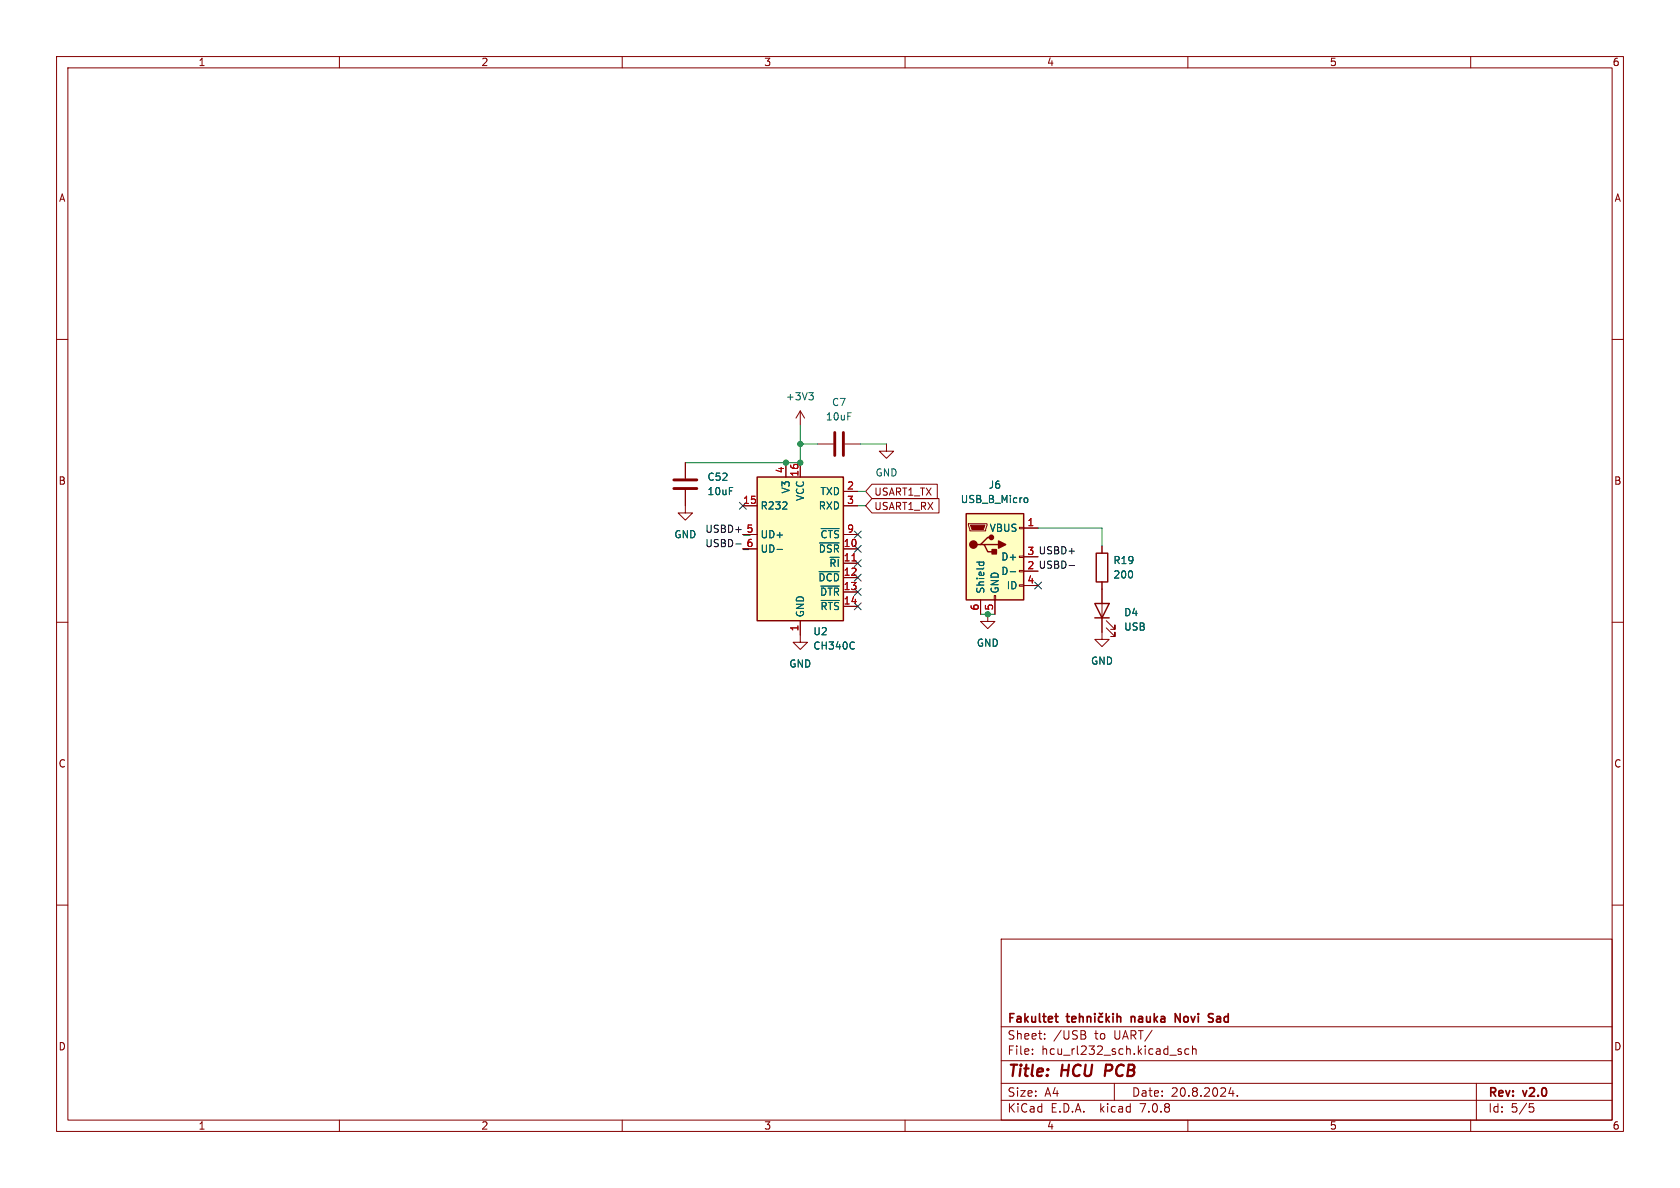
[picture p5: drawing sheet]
<svg xmlns="http://www.w3.org/2000/svg" width="297mm" height="210mm" viewBox="0 0 297 210" stroke-linecap="round" stroke-linejoin="round" font-family="sans-serif">
<g fill="none" stroke="#840000" stroke-width=".18">
<path d="M10 10h277v190h-277zM12 12h273v186h-273zM60 10v2M110 10v2M160 10v2M210 10v2M260 10v2M10 60h2M285 60h2M141.5 72.6l-.8 1.3M141.5 72.6v2.6M141.5 72.6l.7 1.3"/>
<path d="M144.5 78.5h2.8M149.4 78.5h2.7M156.7 78.5v1.3h1.3l-1.3 1.2-1.3-1.2h1.3M121.2 86.6v4.1h1.2l-1.2 1.2-1.3-1.2h1.3M121.2 81.8v2.8M131.3 97h2.6M131.3 89.4h2.6M131.3 94.5h2.6M138.9 81.8v2.5M141.5 81.8v2.5M149.1 97h2.5M149.1 99.6h2.5"/>
<path d="M149.1 89.4h2.5M149.1 86.9h2.5M149.1 94.5h2.5M154.1 88.1h11.9v2.6h-11.9l-1.1-1.3zM154.1 85.6h11.6v2.5h-11.6l-1.1-1.2zM171.2 92.6h3.3v.2l-.3 1.1h-2.8zM180.2 98.3h.8v.3h-.8zM180.2 93.2h.8v.3h-.8zM181 93.3h2.5M181 98.4h2.5M194.8 96.5v1.3M10 110h2"/>
<path d="M141.5 109.7v3.8h1.2l-1.2 1.3-1.3-1.3h1.3M149.1 102.1h2.5M149.1 104.6h2.5M149.1 107.2h2.5M173.4 106v2.6M174.6 108.6v1.3h1.3l-1.3 1.2-1.2-1.2h1.2M175.8 105.3h.2v.7h-.2zM175.9 106v2.6M180.2 103.4h.8v.2h-.8zM180.2 100.8h.8v.3h-.8zM181 103.5h2.5M194.8 102.9v10.1h1.3l-1.3 1.3-1.3-1.3h1.3"/>
<path d="M195.6 111l1.5 1.5v-.7v.7h-.8M195.6 109.7l1.5 1.6v-.8v.8h-.8M285 110h2M10 160h2M285 160h2M177 166h108v32h-108zM60 198v2M110 198v2M160 198v2M177 194.5h108M177 191.5h108M177 187.5h108"/>
<path d="M177 181.5h108M182.5 186.3v.1M182.5 185.5v.1M184.7 183.6v.1M184.7 182.8v.1M191.6 182.9a.4 .4 0 0 1 .4 .4 .4 .4 0 0 1-.3 .4M191.7 182.3l.2 .2-.2 .3M197 191.5v3M208.8 185.5l-.3-.1-.3 .2 .1 .2 .5 .2v.3h-.6M210 198v2M210.2 185.5l-.5-.1-.2 .3v.4l.1 .2h.6M210.8 185.5l.2-.1 .4 .1 .1 .9"/>
<path d="M210.8 184.9v1.5M217.6 192.2l-.4 1.1h1M218 192.8v1M218.7 193.7v.1M260 198v2M261 191.5v6.5M270.4 195.1h.7M270.5 195.7h.4l.3 .3-.2 .5-.5 .1"/>
</g>
<path d="M195.6 188.2l-.3 2" fill="none" stroke="#840000" stroke-width=".4"/>
<g fill="none" stroke="#840000" stroke-width=".3">
<path d="M186.5 179.7h.6M186.7 179.2v1.3l.4 .2M188.5 179.7h.6M188.7 179.2v1.3l.4 .2M190.8 179.8l.3-.1 .3 .1 .1 .9M190.8 179.2v1.5M192.2 179.8l.2-.1 .4 .1v.9M192.2 179.7v1M193.6 179.2v.1M193.6 179.7v1M194.3 179.1l.3 .2 .3-.2M194.9 179.8l-.4-.1-.3 .3v.4l.1 .2h.6"/>
<path d="M195.6 179.2v1.5M196.1 179.7l-.5 .6M196.8 179.2v.1M196.8 179.7v1M197.5 179.8l.2-.1 .4 .1v.9M197.5 179.2v1.5M200 179.7v1M200.1 179.8h-.1M213.9 179.9l.4 .1 .2 .4-.3 .3h-.4M213.9 179.2l.6 .1M189.5 180.2l.7-.2-.1-.2-.4-.1-.2 .2 .1 .7h.5M195.7 180.1l.4 .6"/>
<path d="M207.8 180.7v-1.5l.8 1.5"/>
</g>
<path d="M147.6 76.5v4M149.1 76.5v4M119.1 86.4h4.1M119.1 84.8h4.1" fill="none" stroke="#840000" stroke-width=".51"/>
<g fill="none" stroke="#006464" stroke-width=".18">
<path d="M143 69.4h.8l-.4 .5M143.5 69.9l.3 .2v.3l-.3 .3M137.4 97.1h.9M144.9 96h3.5M145.2 93.4h3.2M172.7 99.4h1.2M173.1 99.4v.3M173.9 99.4v.3M181.3 88l.3 .1 .1 .1-.1 .5-.3 .1M144.8 101.1h3.6M145.1 103.6h3.3M145.2 106.1h3.2"/>
<path d="M151 113.5v.1M151 114.6v.1M178.6 101.1h1"/>
</g>
<path d="M133.9 84.3h15.2v25.4h-15.2zM170.8 90.8h10.2v15.2h-10.2zM173.4 96.3h.6l.6 1.2h1.3M174 96.3h2.5M175.3 95h-.7l-1.2 1.3h-.7M193.8 97.8h2v5.1h-2zM193.5 106.7h2.6l-1.3 2.5zM193.5 109.2h2.6" fill="none" stroke="#840000" stroke-width=".25"/>
<g fill="#ffffc2" stroke="#ffffc2" stroke-width=".18">
<path d="M170.8 90.8h10.2v15.2h-10.2z"/>
<path d="M133.9 84.3h15.2v25.4h-15.2z"/>
</g>
<g fill="#840000" stroke="#840000" stroke-width=".25">
<path d="M176.5 95.6l1.3 .7-1.3 .6z"/>
<path d="M175.4 97.2h.7v.7h-.7z"/>
<circle cx="172.1" cy="96.3" r=".63"/>
<circle cx="175.3" cy="95" r=".38"/>
</g>
<path d="M171.6 92.8h2.5l-.2 .8h-2.1z" fill="#840000" stroke="#840000" stroke-width=".18"/>
<path d="M150.6 99.2h.7" fill="none" stroke="#a90000" stroke-width=".18"/>
<path d="M130.1 96.2h.9M189 100h1" fill="none" stroke="#0f0f0f" stroke-width=".18"/>
<path d="M141.5 75.2v6.6h-20.3M141.5 78.5h3M152.1 78.5h4.6M131.3 97h1M131.3 94.5h1.3M151.6 86.9h1.4M151.6 89.4h1.4M183.5 93.3h11.3v3.2M173.4 108.6h2.5" fill="none" stroke="#009600" stroke-width=".18"/>
<g fill="none" stroke="#000084" stroke-width=".18">
<path d="M130.7 88.8l1.2 1.2M131.9 88.8l-1.2 1.2M151 93.9l1.2 1.2M151 96.4l1.2 1.2M151 99l1.2 1.2M152.2 93.9l-1.2 1.2M152.2 96.4l-1.2 1.2M152.2 99l-1.2 1.2M151 104l1.2 1.3M151 106.6l1.2 1.2M151 101.5l1.2 1.2M152.2 104l-1.2 1.3"/>
<path d="M152.2 106.6l-1.2 1.2M152.2 101.5l-1.2 1.2M182.9 102.9l1.2 1.2M184.1 102.9l-1.2 1.2"/>
</g>
<g fill="#009600" stroke="#009600" stroke-width=".18">
<circle cx="138.9" cy="81.8" r=".46"/>
<circle cx="141.5" cy="81.8" r=".46"/>
<circle cx="141.5" cy="78.5" r=".46"/>
<circle cx="174.6" cy="108.6" r=".46"/>
</g>
<g font-size="2.8" fill="#840000">
<text x="178" y="190.9">Title:</text>
<text x="187.7" y="190.9">HCU</text>
<text x="196.2" y="190.9">PCB</text>
</g>
<g font-size="2.1" fill="#840000">
<text x="178" y="184">Sheet:</text>
<text x="178" y="181.2">Fakultet</text>
<text x="186.2" y="184">/USB</text>
<text x="193.6" y="184">to</text>
<text x="197.1" y="184">UART/</text>
<text x="200.6" y="181.2">nauka</text>
<text x="209" y="181.2">Novi</text>
<text x="215.5" y="181.2">Sad</text>
<text x="178" y="186.7">File:</text>
<text x="184.1" y="186.7">hcu_rl232_sch.kicad_sch</text>
<text x="178" y="196.9">KiCad</text>
<text x="178" y="194.1">Size:</text>
<text x="184.7" y="194.1">A4</text>
<text x="185.7" y="196.9">E.D.A.</text>
<text x="194.6" y="196.9">kicad</text>
<text x="200" y="194.1">Date:</text>
<text x="201.8" y="196.9">7.0.8</text>
<text x="207" y="194.1">20.8.2024.</text>
<text x="263" y="194.3">Rev:</text>
<text x="263" y="196.9">Id:</text>
<text x="267.1" y="196.9">5/5</text>
<text x="269.4" y="194.3">v2.0</text>
</g>
<g font-size="1.8" fill="#840000">
<text x="35" y="11.9">1</text>
<text x="85" y="11.9">2</text>
<text x="135" y="11.9">3</text>
<text x="185" y="11.9">4</text>
<text x="235" y="11.9">5</text>
<text x="285" y="11.9">6</text>
<text x="10.3" y="35.9">A</text>
<text x="285.3" y="35.9">A</text>
<text x="10.3" y="85.9">B</text>
<text x="154.5" y="87.8">USART1_TX</text>
<text x="285.3" y="85.9">B</text>
<text x="154.5" y="90.4">USART1_RX</text>
<text x="181.5" y="100.7">2 USBD-</text>
<text x="10.3" y="135.9">C</text>
<text x="285.3" y="135.9">C</text>
<text x="10.3" y="185.9">D</text>
<text x="285.3" y="185.9">D</text>
<text x="35" y="199.9">1</text>
<text x="85" y="199.9">2</text>
<text x="135" y="199.9">3</text>
<text x="185" y="199.9">4</text>
<text x="235" y="199.9">5</text>
<text x="285" y="199.9">6</text>
</g>
<g font-size="1.8" fill="#006464">
<text x="138.8" y="71">+3V3</text>
<text x="147" y="72">C7</text>
<text x="145.9" y="74.5">10uF</text>
<text x="125" y="85.2">C52</text>
<text x="125" y="87.7">10uF</text>
<text x="139.8" y="87.3" transform="rotate(-90 139.8 87.3)">V3</text>
<text x="142.3" y="88.7" transform="rotate(-90 142.3 88.7)">VCC</text>
<text x="144.9" y="87.7">TXD</text>
<text x="154.7" y="84.4">GND</text>
<text x="169.7" y="89.1">USB_B_Micro</text>
<text x="174.7" y="86.6">J6</text>
<text x="119.1" y="95.4">GND</text>
<text x="134.4" y="90.3">R232</text>
<text x="134.4" y="95.4">UD+</text>
<text x="144.6" y="90.3">RXD</text>
<text x="144.9" y="95.4">~{CTS}</text>
<text x="174.9" y="94.2">VBUS</text>
<text x="134.4" y="97.9">UD-</text>
<text x="144.6" y="97.9">~{DSR}</text>
<text x="146.5" y="100.4">~{RI}</text>
<text x="176.9" y="101.8">D-</text>
<text x="176.9" y="99.3">D+</text>
<text x="196.7" y="99.9">R19</text>
<text x="144.6" y="103">~{DCD}</text>
<text x="144.9" y="105.5">~{DTR}</text>
<text x="174.2" y="105" transform="rotate(-90 174.2 105)">Shield</text>
<text x="176.8" y="105" transform="rotate(-90 176.8 105)">GND</text>
<text x="177.9" y="104.4">ID</text>
<text x="196.7" y="102.5">200</text>
<text x="142.3" y="109.2" transform="rotate(-90 142.3 109.2)">GND</text>
<text x="143.7" y="112.5">U2</text>
<text x="144.9" y="108.1">~{RTS}</text>
<text x="198.6" y="109.1">D4</text>
<text x="198.6" y="111.7">USB</text>
<text x="139.4" y="118.2">GND</text>
<text x="143.7" y="115">CH340C</text>
<text x="172.6" y="114.5">GND</text>
<text x="192.8" y="117.7">GND</text>
</g>
<g font-size="1.8" fill="#a90000">
<text x="138.7" y="83.8" transform="rotate(-90 138.7 83.8)">4</text>
<text x="131.3" y="89.2">15</text>
<text x="141.2" y="84.4" transform="rotate(-90 141.2 84.4)">16</text>
<text x="149.7" y="86.6">2</text>
<text x="149.7" y="89.2">3</text>
<text x="131.9" y="94.2">5</text>
<text x="149.7" y="94.2">9</text>
<text x="181.5" y="93.1">1</text>
<text x="131.9" y="96.8">6</text>
<text x="149.1" y="96.8">10</text>
<text x="149.1" y="99.3">11</text>
<text x="149.1" y="101.9">12</text>
<text x="181.5" y="100.7">2</text>
<text x="181.5" y="98.2">3</text>
<text x="149.1" y="104.4">13</text>
<text x="149.1" y="106.9">14</text>
<text x="181.5" y="103.3">4</text>
<text x="141.2" y="111.7" transform="rotate(-90 141.2 111.7)">1</text>
<text x="173.1" y="108" transform="rotate(-90 173.1 108)">6</text>
<text x="175.6" y="108" transform="rotate(-90 175.6 108)">5</text>
</g>
<g font-size="1.8" fill="#0f0f0f">
<text x="124.6" y="94.3">USBD+</text>
<text x="124.6" y="96.8">USBD-</text>
<text x="181.5" y="98.2">3 USBD+</text>
</g>
</svg>
